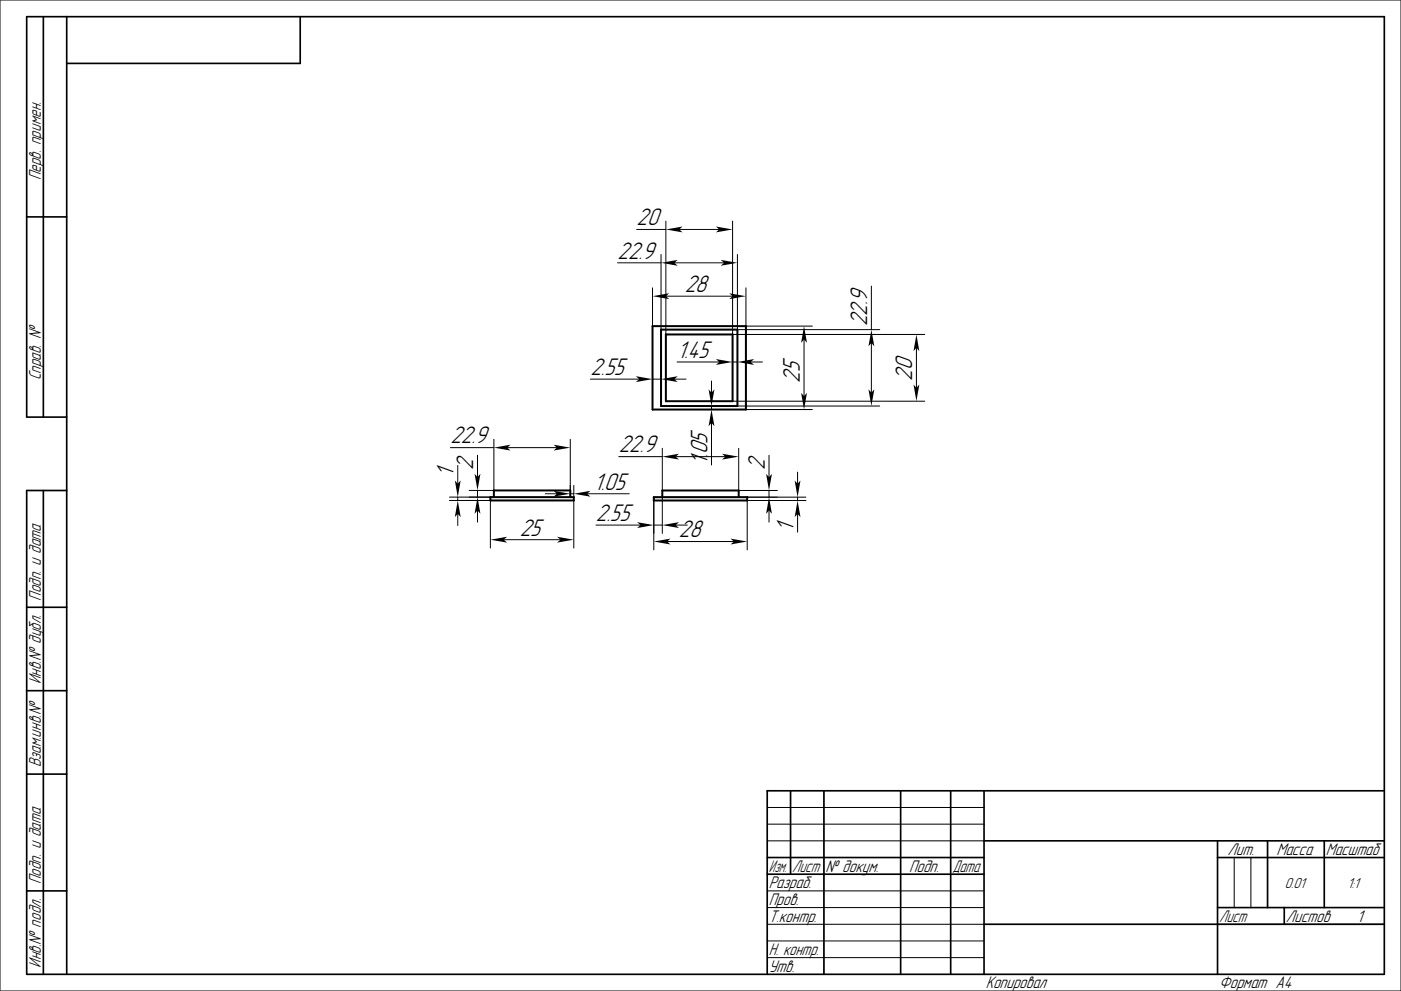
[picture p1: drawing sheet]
<svg xmlns="http://www.w3.org/2000/svg" width="420mm" height="297mm" viewBox="0 0 420 297" stroke-linecap="round" stroke-linejoin="round" font-family="sans-serif">
<g fill="none" stroke="#000" stroke-width=".3">
<path d="M0 0h420v297h-420zM185.1 78.8h13.1M190.8 68.8h8.8M198.2 76.3v22.5M199.6 66.3v33.9M202.2 78.8h14.9M203.6 68.8h12M219.6 66.3v33.9h57.6M221.1 76.3v22.5h42.6M195.6 86.3v11.4M199.6 88.8h20M223.6 86.3v11.4h19.9"/>
<path d="M261.2 85.7v13.1M177 113.6h14.6M195.6 113.6h2.6M202.2 113.6h3.5M203 108.5h12.6M213.3 114.2v3.5M219.6 108.5h1.5M225.1 108.5h3.5M241 101.7v17M261.2 102.8v14.9M274.7 104.2v12M135 134.2h13.1"/>
<path d="M137.2 139.5v5.5M143.1 136.4v6.6M148.1 131.7v15.3h-7.5M152.1 134.2h14.9M171 131.7v17.3M185.5 136.9h13.1M198.6 134.4v12.6M202.5 136.9h14.9M213.3 121.7v1M213.3 126.7v12.7M219.6 120.2h57.6M221.1 121.7h42.6"/>
<path d="M221.5 134.4v12.6h11.5M223.6 122.7h19.9M230.5 136.4v6.6M134.7 150h12.3v14.2M134.7 149h13.4M137.2 149v1M137.2 154v3.5M143.1 147v2M143.1 153v3.5M163.5 148h3.5M171 148h1M172 145.5v3.5"/>
<path d="M172 150v14.2M176 148h12.6M178.7 157.4h13.3M196 149v15.8M196 157.4h2.6M198.6 149v10.9M202.5 157.4h3.5M221.5 149h20.1M230.5 147v2M230.5 153v3.5M239.1 141.5v3.5M239.1 149v1"/>
<path d="M239.1 154v5.5M241.6 150h-17.6v14.8M151 161.7h17M200 162.3h20M230 252h65M230 242h65M230 247h65M370 257v15M375 257v15M230 277h65M230 267h65M230 272h65"/>
<path d="M365 277h50M230 282h65M230 287h65"/>
</g>
<g fill="none" stroke="#000" stroke-width=".5">
<path d="M13 5v120M20 5v287M90 5v14h-70M8 65h12M20 125h-12v-120h407v287h-407v-145h12M13 147v145M8 182h12M8 207h12M8 232h12M237 237v25M247 237v55M270 237v55"/>
<path d="M285 237v55M295 237v55M415 237h-185v55M230 257h65M295 252h120M365 257h50M365 252v40M380 252v20M397 252v20M8 267h12M230 262h65M295 277h120"/>
<path d="M365 272h50M385 272v5"/>
</g>
<path d="M195.6 97.7h28v25h-28zM198.2 98.8h22.9v22.9h-22.9zM199.6 100.2h20v20h-20zM147 149h25v1h-25zM148.1 149v-2h22.9v2M196 149h28v1h-28zM198.6 149v-2h22.9v2" fill="none" stroke="#000" stroke-width=".6"/>
<g fill="#000">
<path d="M198.2 78.8l5-.9-1 .9 1 .8z" fill-rule="evenodd"/>
<path d="M199.6 68.8l5-.9-1 .9 1 .8z" fill-rule="evenodd"/>
<path d="M214.6 67.9l5 .9-5 .8 1-.8z" fill-rule="evenodd"/>
<path d="M216.1 77.9l5 .9-5 .8 1-.8z" fill-rule="evenodd"/>
<path d="M195.6 88.8l5-.9-1 .9 1 .8z" fill-rule="evenodd"/>
<path d="M218.6 87.9l5 .9-5 .8 1-.8z" fill-rule="evenodd"/>
<path d="M190.6 112.7l5 .9-5 .9 1-.9z" fill-rule="evenodd"/>
<path d="M198.2 113.6l5-.9-1 .9 1 .9z" fill-rule="evenodd"/>
<path d="M212.4 116.7l.9 1 .9-1-.9 5z" fill-rule="evenodd"/>
<path d="M214.6 107.6l5 .9-5 .9 1-.9z" fill-rule="evenodd"/>
<path d="M221.1 108.5l5-.9-1 .9 1 .9z" fill-rule="evenodd"/>
<path d="M240.2 117.7l.8 1 .9-1-.9 5z" fill-rule="evenodd"/>
<path d="M241 97.7l.9 5-.9-1-.8 1z" fill-rule="evenodd"/>
<path d="M260.4 116.7l.8 1 .9-1-.9 5z" fill-rule="evenodd"/>
<path d="M261.2 98.8l.9 5-.9-1-.8 1z" fill-rule="evenodd"/>
<path d="M273.9 115.2l.8 1 .9-1-.9 5z" fill-rule="evenodd"/>
<path d="M274.7 100.2l.9 5-.9-1-.8 1z" fill-rule="evenodd"/>
<path d="M148.1 134.2l5-.9-1 .9 1 .8z" fill-rule="evenodd"/>
<path d="M166 133.3l5 .9-5 .8 1-.8z" fill-rule="evenodd"/>
<path d="M198.6 136.9l5-.9-1.1 .9 1.1 .8z" fill-rule="evenodd"/>
<path d="M213.3 122.7l.9 5-.9-1-.9 1z" fill-rule="evenodd"/>
<path d="M216.5 136l5 .9-5 .8 .9-.8z" fill-rule="evenodd"/>
<path d="M136.4 144l.8 1 .9-1-.9 5z" fill-rule="evenodd"/>
<path d="M137.2 150l.9 5-.9-1-.8 1z" fill-rule="evenodd"/>
<path d="M142.3 142l.8 1 .9-1-.9 5z" fill-rule="evenodd"/>
<path d="M143.1 149l.9 5-.9-1-.8 1z" fill-rule="evenodd"/>
<path d="M166 147.1l5 .9-5 .9 1-.9z" fill-rule="evenodd"/>
<path d="M172 148l5-.9-1 .9 1 .9z" fill-rule="evenodd"/>
<path d="M191 156.5l5 .9-5 .8 1-.8z" fill-rule="evenodd"/>
<path d="M198.6 157.4l5-.9-1.1 .9 1.1 .8z" fill-rule="evenodd"/>
<path d="M229.7 142l.8 1 .9-1-.9 5z" fill-rule="evenodd"/>
<path d="M230.5 149l.9 5-.9-1-.8 1z" fill-rule="evenodd"/>
<path d="M238.2 144l.9 1 .9-1-.9 5z" fill-rule="evenodd"/>
<path d="M239.1 150l.9 5-.9-1-.9 1z" fill-rule="evenodd"/>
<path d="M147 161.7l5-.8-1 .8 1 .9z" fill-rule="evenodd"/>
<path d="M167 160.9l5 .8-5 .9 1-.9z" fill-rule="evenodd"/>
<path d="M196 162.3l5-.9-1 .9 1 .9z" fill-rule="evenodd"/>
<path d="M219 161.4l5 .9-5 .9 1-.9z" fill-rule="evenodd"/>
</g>
<g font-size="6.7">
<text x="190.8" y="67.5">20</text>
<text x="185.1" y="77.5">22.9</text>
<text x="205.3" y="87.5">28</text>
<text x="260" y="97.8" transform="rotate(-90 260 97.8)">22.9</text>
<text x="203" y="107.2">1.45</text>
<text x="177" y="112.4">2.55</text>
<text x="239.8" y="114.7" transform="rotate(-90 239.8 114.7)">25</text>
<text x="273.5" y="114.1" transform="rotate(-90 273.5 114.1)">20</text>
<text x="135" y="132.9">22.9</text>
<text x="185.5" y="135.6">22.9</text>
<text x="136" y="143" transform="rotate(-90 136 143)">1</text>
<text x="141.9" y="141" transform="rotate(-90 141.9 141)">2</text>
<text x="212" y="139.4" transform="rotate(-90 212 139.4)">1.05</text>
<text x="229.3" y="141" transform="rotate(-90 229.3 141)">2</text>
<text x="178" y="146.7">1.05</text>
<text x="155.8" y="160.5">25</text>
<text x="178.7" y="156.1">2.55</text>
<text x="203.5" y="161">28</text>
<text x="237.8" y="159.5" transform="rotate(-90 237.8 159.5)">1</text>
</g>
<g font-size="4.7">
<text x="12.2" y="54" transform="rotate(-90 12.2 54)">Перв. примен.</text>
<text x="12.2" y="114" transform="rotate(-90 12.2 114)">Справ. №</text>
<text x="12.2" y="180" transform="rotate(-90 12.2 180)">Подп. и дата</text>
<text x="12.2" y="205" transform="rotate(-90 12.2 205)">Инв.№ дубл.</text>
<text x="12.2" y="230" transform="rotate(-90 12.2 230)">Взам.инв.№</text>
<text x="368" y="256.2">Лит.</text>
<text x="382.7" y="256.2">Масса</text>
<text x="397.5" y="256.2">Масштаб</text>
<text x="230.5" y="261.3">Изм.</text>
<text x="237.5" y="261.3">Лист</text>
<text x="247.5" y="261.3">№ докум.</text>
<text x="272.5" y="261.3">Подп.</text>
<text x="285.5" y="261.3">Дата</text>
<text x="12.2" y="265" transform="rotate(-90 12.2 265)">Подп. и дата</text>
<text x="230.5" y="266.3">Разраб.</text>
<text x="230.5" y="271.3">Пров.</text>
<text x="230.5" y="276.3">Т.контр.</text>
<text x="365.5" y="276.2">Лист</text>
<text x="385.5" y="276.2">Листов</text>
<text x="406.8" y="276.3">1</text>
<text x="230.5" y="286.3">Н. контр.</text>
<text x="12.2" y="290" transform="rotate(-90 12.2 290)">Инв.№ подл.</text>
<text x="230.5" y="291.3">Утв.</text>
<text x="295.5" y="296.3">Копировал</text>
<text x="365.5" y="296.3">Формат A4</text>
</g>
<g font-size="4">
<text x="385.2" y="266">0.01</text>
<text x="404" y="266">1:1</text>
</g>
</svg>
